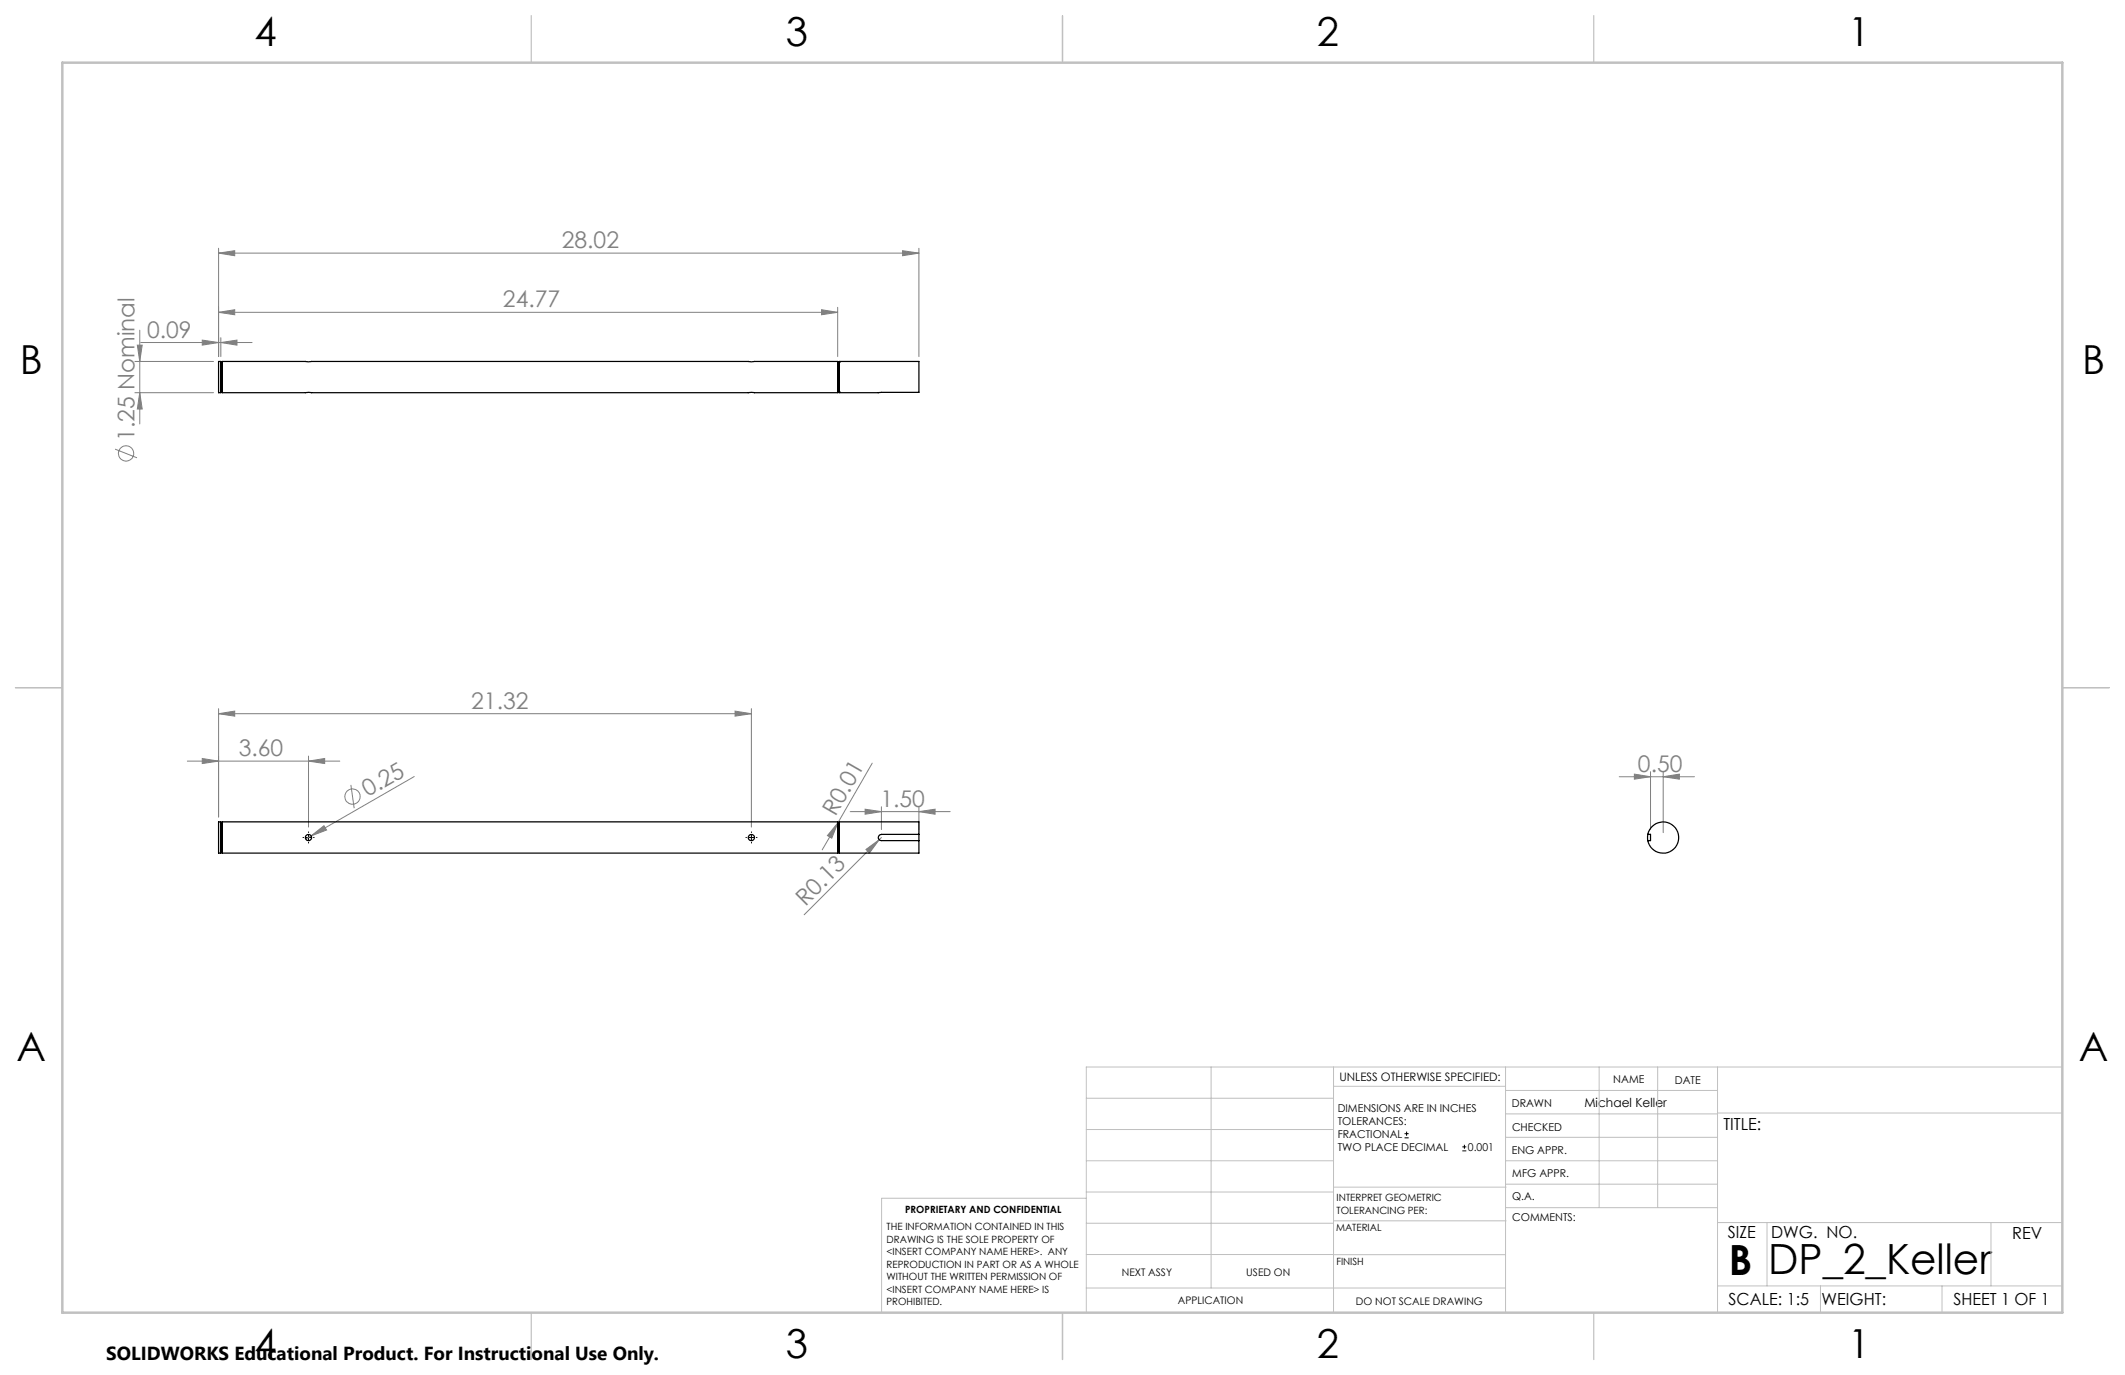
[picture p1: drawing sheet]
<svg xmlns="http://www.w3.org/2000/svg" width="432mm" height="279mm" viewBox="0 0 432 279" stroke-linecap="round" stroke-linejoin="round" font-family="sans-serif">
<g fill="none" stroke="#808080" stroke-width=".2">
<path d="M44.4 51.4l3.3-.5v1.1zM44.4 50.4v22.1M44.4 51.4h142.3M183.4 50.9l3.3 .5-3.3 .6zM186.7 50.4v22.1M27.4 79.8h16M27.4 73.4h16M27.9 70.1h1l-.5 3.3zM28.4 79.8l.5 3.3h-1zM28.4 67.1v19M28.6 69.6h22.6M41.1 69.1l3.3 .5-3.3 .5z"/>
<path d="M44.4 63.5l3.3-.6v1.1zM44.4 63.5h125.8M44.9 69.6l3.3-.5v1zM44.9 68.6v3.9M166.9 62.9l3.3 .6-3.3 .5zM170.2 62.4v10.1M23.4 91.3l4.4 1.7M38.1 154.7h30.9M41.1 154.1l3.3 .6-3.3 .5zM44.4 145l3.3-.5v1zM44.4 144v22M44.4 145h108.3"/>
<path d="M62.7 154.7l3.3-.6v1.1zM62.7 153.6v14.5M71.3 159.5l.7 4.7M84.2 157.8l-21 12.1M149.4 144.5l3.3 .5-3.3 .5zM152.7 144v24.1M177.2 155.1l-6.9 12.1M329 157.8h15.3M332.1 157.3l3.3 .5-3.3 .5zM335.4 156.8v11.8M338 157.8l3.2-.5v1zM338 156.8v12.4"/>
<path d="M63.2 169.9l2.6-2.1 .6 .9zM63.2 169.9l-1.1 .6M170.3 167.2l-1.3 3.1-.9-.5zM170.3 167.2l-3.2 5.5M172.8 164.9h20.3M175.8 164.4l3.3 .5-3.3 .6zM176 172.6l2.6-2-1.9 2.7zM179.1 163.9v4.7M179.1 170.2l-15.7 15.7M186.7 164.9l3.3-.5v1.1zM186.7 163.9v4.7"/>
<circle cx="25.6" cy="92.2" r="1.56"/>
<circle cx="71.6" cy="161.9" r="1.56"/>
</g>
<path d="M62.2 170.2h1M62.7 169.7v1M152.2 170.2h1M152.7 169.7v1M285.4 231.2h.8M285.4 230.4h.8M285.8 229.9v.9M297.1 233.9h.9M297.1 233h.9M297.6 232.6v.8" fill="none" stroke="#000" stroke-width=".2"/>
<path d="M61.7 170.2h-.1M62.7 169.2v-.2M62.7 171.2v.1M63.7 170.2h.1M151.7 170.2h-.1M152.7 169.2v-.2M152.7 171.2v.1M153.7 170.2h.1" fill="none" stroke="#000" stroke-width=".2" stroke-dasharray="15.2 1.3 1.3 1.3"/>
<g fill="none" stroke="#c0c0c0" stroke-width=".2">
<path d="M246.1 216.8v44.9M271 216.8v49.9M305.9 216.8v49.9M324.9 216.8v28.6M336.8 216.8v28.6M349 216.8v49.9M419.1 216.8h-198.4v49.9M220.7 235.9h50.3M220.7 229.5h50.3M220.7 223.2h50.3M271 220.7h34.9M305.9 231.1h43.1"/>
<path d="M305.9 226.3h43.1M305.9 221.6h43.1M305.9 235.9h43.1M349 226.2h70.1M220.7 248.6h50.3M220.7 242.2h50.3M220.7 254.9h50.3M220.7 243.5h-41.6v23.2M271 255h34.9M271 248.1h35M271 241.2h35M305.9 240.6h43.1"/>
<path d="M306 245.4h43M349 248.4h70.1M359.1 248.4v12.9M404.6 248.4v12.9M220.7 261.7h85.2M349 261.3h70.1M369.9 261.3v5.4M394.6 261.3v5.4"/>
</g>
<path d="M108 3.2v9.5M215.9 3.2v9.5M323.8 3.2v9.5M3.1 139.7h9.6M419.1 139.7h9.5M108 266.7v9.6M215.9 266.7v9.6M323.8 266.7v9.6" fill="none" stroke="#c0c0c0" stroke-width=".25"/>
<path d="M12.7 12.7h406.4v254h-406.4z" fill="none" stroke="#c0c0c0" stroke-width=".5"/>
<g fill="#808080">
<path d="M63.2 169.9l2.6-2.1 .6 .9z"/>
<path d="M176 172.6l2.6-2-1.9 2.7z"/>
<path d="M170.3 167.2l-1.3 3.1-.9-.5z"/>
<path d="M62.7 154.7l3.3-.6v1.1zM41.1 154.1l3.3 .6-3.3 .5zM44.9 69.6l3.3-.5v1zM41.1 69.1l3.3 .5-3.3 .5z"/>
<path d="M44.4 145l3.3-.5v1zM149.4 144.5l3.3 .5-3.3 .5zM175.8 164.4l3.3 .5-3.3 .6zM186.7 164.9l3.3-.5v1.1zM44.4 63.5l3.3-.6v1.1zM166.9 62.9l3.3 .6-3.3 .5zM44.4 51.4l3.3-.5v1.1zM183.4 50.9l3.3 .5-3.3 .6zM332.1 157.3l3.3 .5-3.3 .5zM338 157.8l3.2-.5v1z"/>
<path d="M28.4 79.8l.5 3.3h-1zM27.9 70.1h1l-.5 3.3z"/>
</g>
<g fill="none" stroke="#000" stroke-width=".25">
<path d="M44.4 73.4h.5v6.4h-.5zM44.9 79.6h.1M44.9 73.6h.1M44.9 73.6v6M44.9 79.6h.2M44.9 73.6h.2M45.1 73.6h.1M45.1 79.6h.1M45.1 73.6v6M45.2 73.4h125v6.4h-125zM170.2 79.6h.1M170.2 73.6h.1"/>
<path d="M170.3 73.6v6M170.3 79.6h.2M170.3 73.6h.2M170.5 73.6h.1M170.5 79.6h.1M170.5 73.4h16.2v6.3l-16.2 .1zM170.5 73.6v6M44.4 167h.5v6.4h-.5zM44.9 173.2h.1M44.9 167.2h.1M44.9 167.2v6M44.9 173.2h.2"/>
<path d="M44.9 167.2h.2M45.1 173.2h.1M45.1 167.2v6M45.2 167.2h-.1M45.2 167h125v6.4h-125zM170.2 167.2h.1M170.3 173.2h-.1M170.3 167.2v6M170.3 173.2h.2M170.3 167.2h.2M170.5 167.2h.1M170.5 173.2h.1"/>
<path d="M170.5 167.2v6M186.7 169.5v-2.5h-16.2v6.4h16.2v-2.6M186.7 169.5h-7.6a.64 .64 0 0 0-.6 .7 .64 .64 0 0 0 .6 .6h7.6M186.7 169.5v1.3M334.8 169.5a3.2 3.2 0 0 1 4.9-2 3.2 3.2 0 0 1 0 5.3 3.2 3.2 0 0 1-4.9-2M334.8 169.5v1.3M334.8 169.5h.6v1.3h-.6"/>
<circle cx="62.7" cy="170.2" r=".64"/>
<circle cx="152.7" cy="170.2" r=".63"/>
</g>
<g font-size="8.5">
<text x="351.3" y="259">B</text>
<text x="359.3" y="258.9">DP_2_Keller</text>
</g>
<g font-size="8.1">
<text x="51.7" y="9.3">4</text>
<text x="159.7" y="9.3">3</text>
<text x="267.6" y="9.3">2</text>
<text x="375.6" y="9.3">1</text>
<text x="4" y="76">B</text>
<text x="423.1" y="76">B</text>
<text x="3.3" y="215.7">A</text>
<text x="422.4" y="215.7">A</text>
<text x="51.7" y="276">4</text>
<text x="159.7" y="276">3</text>
<text x="267.6" y="276">2</text>
<text x="375.6" y="276">1</text>
</g>
<g font-size="4.7" fill="#808080">
<text x="114.2" y="50.4">28.02</text>
<text x="102.2" y="62.4">24.77</text>
<text x="29.9" y="68.6">0.09</text>
<text x="27.4" y="89.6" transform="rotate(-90 27.4 89.6)">1.25 Nominal</text>
<text x="95.8" y="144">21.32</text>
<text x="48.5" y="153.6">3.60</text>
<text x="332.8" y="156.8">0.50</text>
<text x="74.7" y="162" transform="rotate(-30 74.7 162)">0.25</text>
<text x="169.8" y="166" transform="rotate(-60 169.8 166)">R0.01</text>
<text x="178.9" y="163.9">1.50</text>
<text x="163.7" y="184.3" transform="rotate(-45 163.7 184.3)">R0.13</text>
</g>
<text font-size="3.8" x="21.6" y="276.3">SOLIDWORKS Educational Product. For Instructional Use Only.</text>
<g font-size="3.4">
<text x="350.2" y="229.5">TITLE:</text>
<text x="351.1" y="251.6">SIZE</text>
<text x="359.9" y="251.6">DWG. NO.</text>
<text x="408.9" y="251.7">REV</text>
<text x="351.2" y="265.2">SCALE: 1:5</text>
<text x="370.1" y="265.3">WEIGHT:</text>
<text x="396.9" y="265.2">SHEET 1 OF 1</text>
</g>
<text font-size="2.5" x="321.9" y="224.9">Michael Keller</text>
<text font-size="2.4" x="272.2" y="219.7">UNLESS OTHERWISE SPECIFIED:</text>
<g font-size="2.2">
<text x="327.8" y="220.1">NAME</text>
<text x="340.3" y="220.2">DATE</text>
<text x="271.8" y="225.9">DIMENSIONS ARE IN INCHES</text>
<text x="307.2" y="224.9">DRAWN</text>
<text x="271.8" y="228.5">TOLERANCES:</text>
<text x="271.8" y="231.2">FRACTIONAL</text>
<text x="271.8" y="233.8">TWO PLACE DECIMAL</text>
<text x="298.3" y="233.8">0.001</text>
<text x="307.3" y="229.8">CHECKED</text>
<text x="307.2" y="234.5">ENG APPR.</text>
<text x="307.3" y="239.2">MFG APPR.</text>
<text x="307.3" y="243.9">Q.A.</text>
<text x="307.3" y="248.1">COMMENTS:</text>
</g>
<g font-size="2.1">
<text x="227.9" y="259.2">NEXT ASSY</text>
<text x="253.3" y="259.2">USED ON</text>
<text x="239.3" y="265">APPLICATION</text>
<text x="275.5" y="265.1">DO NOT SCALE DRAWING</text>
</g>
<g font-size="2">
<text x="271.6" y="244.1">INTERPRET GEOMETRIC</text>
<text x="180.2" y="250">THE INFORMATION CONTAINED IN THIS</text>
<text x="183.9" y="246.4">PROPRIETARY AND CONFIDENTIAL</text>
<text x="271.5" y="250.2">MATERIAL</text>
<text x="271.6" y="246.6">TOLERANCING PER:</text>
<text x="180.2" y="252.5">DRAWING IS THE SOLE PROPERTY OF</text>
<text x="180.2" y="255.1">&lt;INSERT COMPANY NAME HERE&gt;. ANY</text>
<text x="180.2" y="257.6">REPRODUCTION IN PART OR AS A WHOLE</text>
<text x="271.5" y="257">FINISH</text>
<text x="180.2" y="260.1">WITHOUT THE WRITTEN PERMISSION OF</text>
<text x="180.2" y="262.6">&lt;INSERT COMPANY NAME HERE&gt; IS</text>
<text x="180.2" y="265.2">PROHIBITED.</text>
</g>
</svg>
